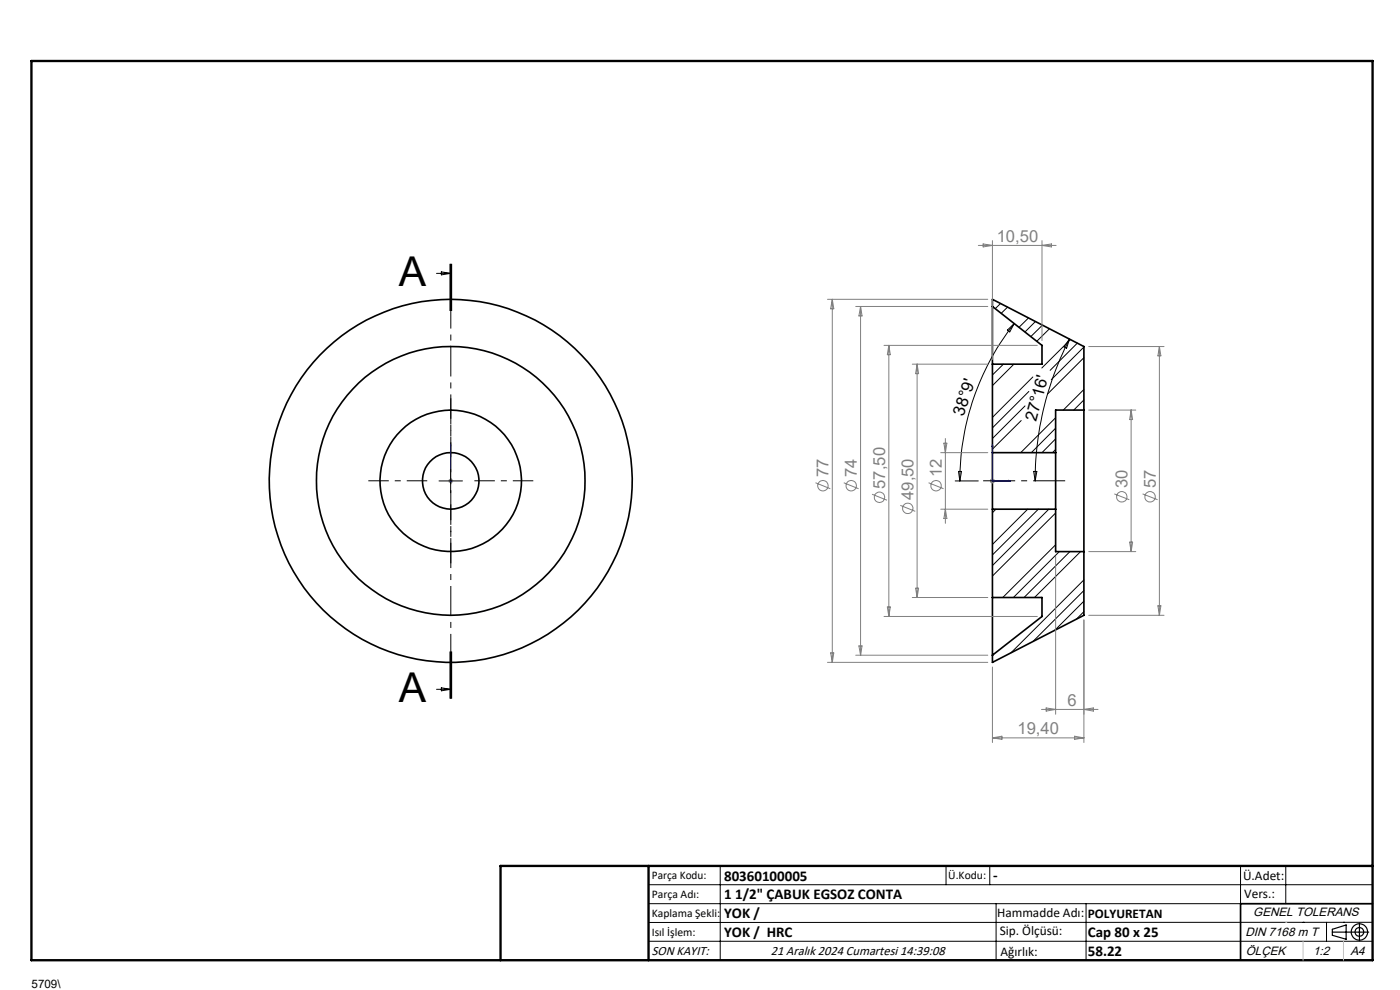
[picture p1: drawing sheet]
<svg xmlns="http://www.w3.org/2000/svg" width="297mm" height="210mm" viewBox="0 0 297 210" stroke-linecap="round" stroke-linejoin="round" font-family="sans-serif">
<g fill="none" stroke="#000" stroke-width=".35">
<path d="M210.5 65v12.2M210.5 65l10.6 8.3v3.9h-10.6M210.5 65v-1.5l19.4 10v13.5M210.5 77.2v18.8M210.5 96v12M210.5 96h13.4M223.9 96v12M229.9 87v30M229.9 87h-6v9M210.5 108h13.4M210.5 108v18.7M223.9 108v9h6"/>
<path d="M229.9 117v13.5l-19.4 10v-1.5M210.5 126.7v12.3M210.5 126.7h10.6v4.1l-10.6 8.2M291.2 191.7h-28v12"/>
<circle cx="95.6" cy="102" r="6"/>
<circle cx="95.6" cy="102" r="15"/>
<circle cx="95.6" cy="102" r="28.5"/>
<circle cx="95.6" cy="102" r="38.5"/>
</g>
<g fill="none" stroke="#000" stroke-width=".21">
<path d="M92.6 58h3M93.6 57.7l2 .3-2 .3zM95.5 56v10M95.6 56v10M95.8 56v10M210.6 77.2l-.1 .1M210.8 63.6l-.3 .2M212.3 64.4l-1.2 1.1M212.9 77.2l-2.4 2.3M213.7 70l1.5-1.4-1 1.8zM213.7 65.1l-1.3 1.4M215.1 77.2l-4.6 4.6"/>
<path d="M215.2 68.6a53.9 53.9 0 0 0-11.6 33.4M218.2 67.4l-2 2M219.1 80l-8.6 8.5M219.7 68.2l-2.2 2.2M221.2 69l-2.5 2.4M222.6 69.7l-2.6 2.7M226.9 71.9a65.7 65.7 0 0 0-7.3 30.1M226.9 71.9l-.6 2-.6-.3zM227.1 72l-6.1 6.1M228.6 72.8l-5.8 5.8M229.9 73.6l-6.9 6.9M229.9 75.9l-7.7 7.7"/>
<path d="M95.6 99.5v5M216.6 89.2l-6.1 6.1M217.5 86.1l-7 6.9M218.3 83l-7.8 7.8M223.9 95.3l-.6 .7M223.9 88.6l-7.4 7.4M223.9 90.8l-5.1 5.2M223.9 93.1l-2.8 2.9M229.9 82.6l-4.3 4.4M229.9 84.8l-2.1 2.2M93.1 102h5M202.6 102h4.9"/>
<path d="M203.3 100h.7l-.4 2zM211.3 108l-.8 .8M218 108l-7.5 7.5M219.3 100h.7l-.4 2zM220.3 108l-9.8 9.7M222.5 108l-12 12M223.9 115.6l-11.2 11.1M223.9 108.8l-13.4 13.4M224.7 117l-9.7 9.7M227 117l-9.8 9.7M229.2 117l-9.7 9.7M95.5 138.2v10"/>
<path d="M95.6 138.2v10M95.8 138.2v10zM229.9 123l-15.4 15.5M229.9 125.3l-10.8 10.8M229.9 127.5l-6.1 6.2M229.9 129.7l-1.5 1.6M92.6 146.2h3M93.6 145.9l2 .3-2 .3zM137.6 187.7h153.6M137.6 191.7h153.6M137.6 199.7h153.6M152.8 183.7v20"/>
<path d="M200.7 183.7v4M210 183.7v4M211.3 191.7v12M230.4 191.7v12M263.2 183.7v20M272.8 183.7v8M276.4 195.6h.1M281.4 195.6v4.1M285 195.6h.1M291.2 195.6l-153.6 .1"/>
</g>
<g fill="none" stroke="#808080" stroke-width=".21">
<path d="M207.5 52.1h16.5M208.6 51.7l1.9 .4-1.9 .3zM210.5 51v25.3M221.1 51v21.2M221.1 52.1l2-.4v.7zM175.5 63.5h34M176.6 63.5v77M176.6 63.5l.3 2h-.7zM181.5 65h28M182.6 65v74M182.6 65l.3 2h-.7zM187.5 73.3h32.6"/>
<path d="M188.6 73.3v57.5M188.6 73.3l.3 1.9h-.7zM193.5 77.2h16M194.6 77.2v49.5M194.6 77.2l.3 2.1h-.7zM231 73.5h15.9M246 73.5v57M246 73.5l.3 2h-.7zM199.6 96h9.9M200.2 94h.7l-.3 2zM200.6 93v18M231 87h9.9"/>
<path d="M240 87v30M240 87l.3 2h-.7zM95.1 102h1M95.2 101.7l.8 .7M95.6 101.5v1M96 101.7l-.8 .7M173 102.4l3.1 1.3M179 102.4l3.1 1.3M185 104.8l3.2 1.3M191 107.2l3.2 1.3M197 102.4l3.2 1.3M199.6 108h9.9"/>
<path d="M200.6 108l.3 2h-.7zM210 102h1.1M210.2 101.7l.7 .7M210.5 101.5v1M210.9 101.7l-.7 .7M223.9 118v33.5M231 117h9.9M236.4 104.8l3.2 1.2M239.6 115h.7l-.3 2zM242.4 104.8l3.2 1.2M176.2 138.5h.7l-.3 2zM181.5 139h28"/>
<path d="M182.2 137h.7l-.3 2zM187.5 130.8h32.6M188.2 128.8h.7l-.3 2zM193.5 126.7h16M194.2 124.8h.7l-.3 1.9zM229.9 131.5v26M231 130.5h15.9M245.6 128.5h.7l-.3 2zM175.5 140.5h34M210.5 141.5v16M210.5 156.5h19.4M210.5 156.5l2-.3v.6z"/>
<path d="M220.9 150.5h12M221.9 150.2l2 .3-2 .3zM228 156.2l1.9 .3-1.9 .3zM229.9 150.5l2.1-.3v.6z"/>
<circle cx="174.6" cy="103" r="1.11"/>
<circle cx="180.6" cy="103" r="1.11"/>
<circle cx="186.6" cy="105.5" r="1.1"/>
<circle cx="192.6" cy="107.8" r="1.09"/>
<circle cx="198.6" cy="103" r="1.12"/>
<circle cx="238" cy="105.4" r="1.11"/>
<circle cx="244" cy="105.4" r="1.11"/>
</g>
<g fill="none" stroke="#000" stroke-width=".25">
<path d="M282.6 197.7h7.8M282.6 197.1l3-.9v3l-3-.8zM288.4 195.8v3.8M106.2 203.7h185"/>
<circle cx="288.4" cy="197.7" r="1.74"/>
<circle cx="288.4" cy="197.7" r=".93"/>
</g>
<path d="M95.6 94.3v.4v-.4M95.6 94.3v7.7M210.5 94.3v7.7h3.9M210.5 94.3l.1 .4h-.1zM95.6 101.9v.2zM95.6 102h.1M214 101.9l.4 .1-.4 .1z" fill="none" stroke="#00f" stroke-width=".21"/>
<path d="M208.6 102h17.4" fill="none" stroke="#000" stroke-width=".21" stroke-dasharray="15.2 1.3 1.3 1.3" stroke-dashoffset="8.4" stroke-linecap="butt"/>
<path d="M95.6 97v-12.5M90.6 102h-12.5M95.6 107v12.5M100.6 102h12.5" fill="none" stroke="#000" stroke-width=".21" stroke-dasharray="15.2 1.3 1.3 1.3" stroke-dashoffset="10.9" stroke-linecap="butt"/>
<path d="M95.6 56v92.2" fill="none" stroke="#000" stroke-width=".21" stroke-dasharray="6.3 1.3 1.3 1.3" stroke-dashoffset="2.8" stroke-linecap="butt"/>
<path d="M6.7 12.9h284.5v190.8h-284.5zM137.6 183.7v20M291.2 183.7h-185v20" fill="none" stroke="#000" stroke-width=".5"/>
<path d="M276.4 199.7v4M285 199.7v4" fill="none" stroke="#c0c0c0" stroke-width=".21"/>
<path d="M272.8 195.6h.1" fill="none" stroke="#c0c0c0" stroke-width=".25"/>
<g fill="#00f">
<path d="M95.6 101.9v.2zM95.6 94.3v.4z"/>
<path d="M214 101.9l.4 .1-.4 .1zM210.5 94.3l.1 .4h-.1zM214 101.9l.4 .1-.4 .1zM210.5 94.3l.1 .4h-.1z"/>
</g>
<g font-size="8.7">
<text x="84.6" y="60.7">A</text>
<text x="84.6" y="149">A</text>
</g>
<g font-size="3.5" fill="#808080">
<text x="211.5" y="51.2">10,50</text>
<text x="175.8" y="101.2" transform="rotate(-90 175.8 101.2)">77</text>
<text x="181.8" y="101.2" transform="rotate(-90 181.8 101.2)">74</text>
<text x="199.8" y="101.2" transform="rotate(-90 199.8 101.2)">12</text>
<text x="187.8" y="103.7" transform="rotate(-90 187.8 103.7)">57,50</text>
<text x="193.8" y="106" transform="rotate(-90 193.8 106)">49,50</text>
<text x="239.2" y="103.6" transform="rotate(-90 239.2 103.6)">30</text>
<text x="245.2" y="103.6" transform="rotate(-90 245.2 103.6)">57</text>
<text x="226.4" y="149.7">6</text>
<text x="215.9" y="155.7">19,40</text>
</g>
<g font-size="3.5">
<text x="204.4" y="88.4" transform="rotate(-72 204.4 88.4)">38°9'</text>
<text x="219.8" y="89.5" transform="rotate(-75 219.8 89.5)">27°16'</text>
</g>
<g font-size="3.2">
<text x="153.6" y="186.8">80360100005</text>
<text x="153.6" y="190.8">1 1/2&quot; ÇABUK EGSOZ CONTA</text>
<text x="210.7" y="186.6">-</text>
<text x="153.6" y="194.8">YOK /</text>
<text x="153.6" y="198.8">YOK / HRC</text>
<text x="230.8" y="198.7">Cap 80 x 25</text>
<text x="230.8" y="202.8">58.22</text>
</g>
<g font-size="2.8">
<text x="263.7" y="186.7">Ü.Adet:</text>
<text x="263.9" y="190.5">Vers.:</text>
<text x="211.5" y="194.5">Hammadde Adı:</text>
<text x="230.8" y="194.7">POLYURETAN</text>
<text x="138.3" y="202.6">SON KAYIT:</text>
<text x="163.5" y="202.6">21 Aralık 2024 Cumartesi 14:39:08</text>
<text x="212.1" y="198.4">Sip. Ölçüsü:</text>
<text x="212.2" y="202.7">Ağırlık:</text>
</g>
<g font-size="2.6">
<text x="265.9" y="194.4">GENEL TOLERANS</text>
<text x="264.2" y="198.5">DIN 7168 m T</text>
<text x="264.3" y="202.6">ÖLÇEK</text>
<text x="278.5" y="202.6">1:2</text>
<text x="286.5" y="202.6">A4</text>
</g>
<g font-size="2.5">
<text x="138.3" y="186.4">Parça Kodu:</text>
<text x="138.3" y="190.5">Parça Adı:</text>
<text x="201.2" y="186.5">Ü.Kodu:</text>
<text x="138.3" y="194.5">Kaplama Şekli:</text>
<text x="138.3" y="198.6">Isıl İşlem:</text>
<text x="6.7" y="209.6">5709\</text>
</g>
</svg>
